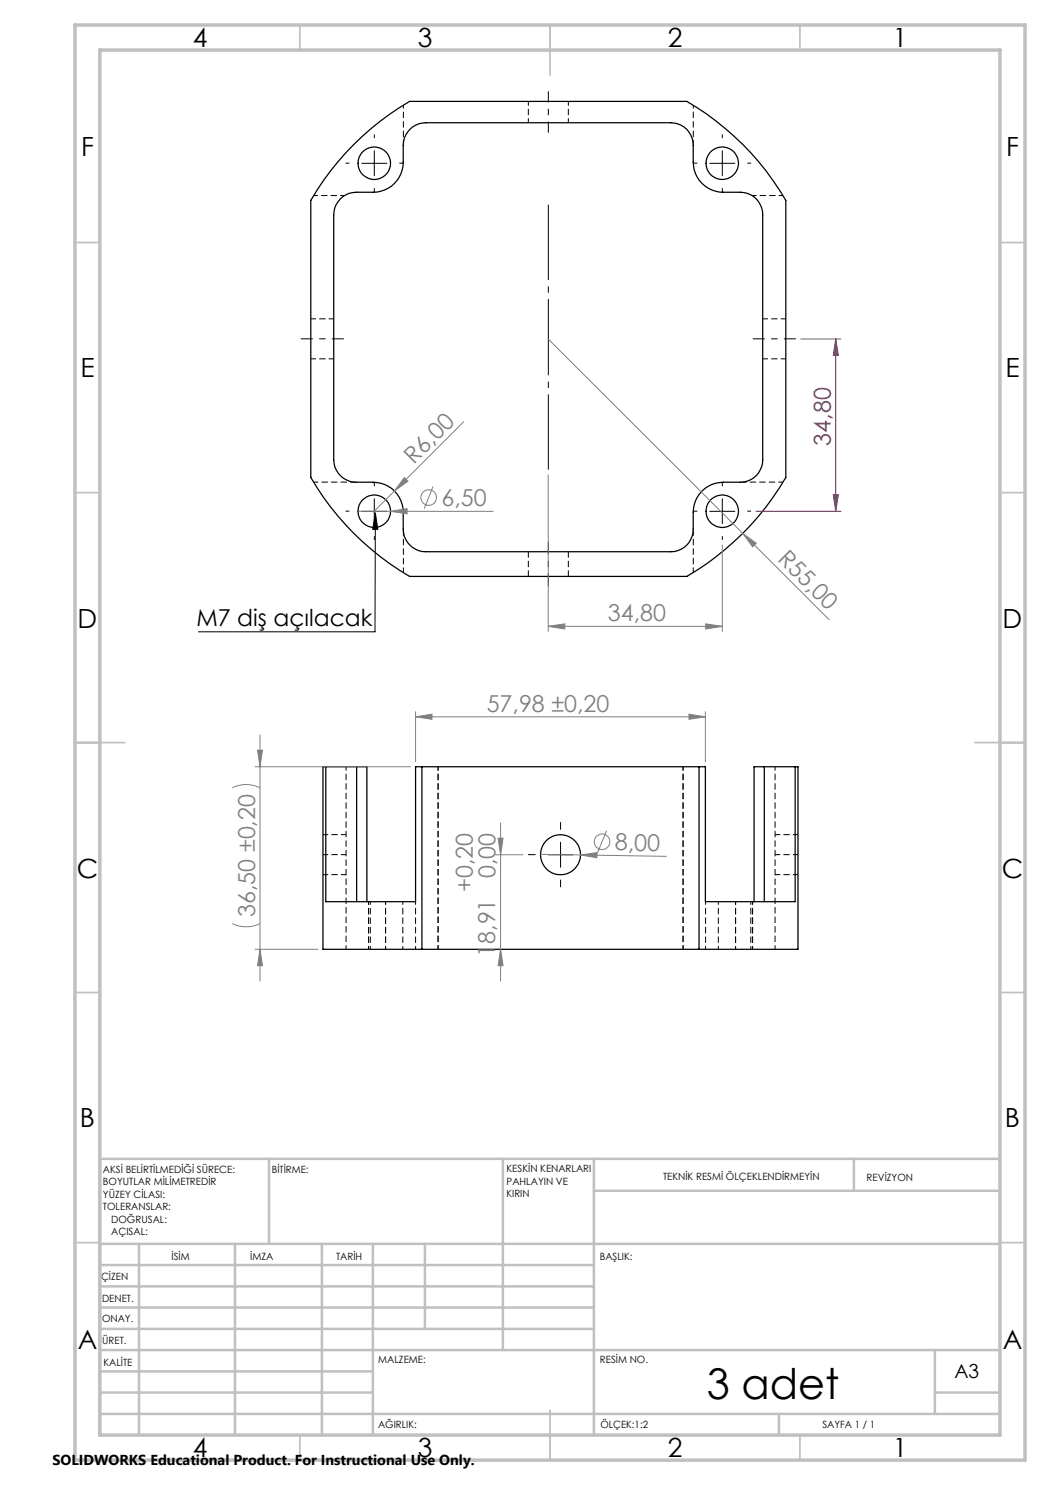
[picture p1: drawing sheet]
<svg xmlns="http://www.w3.org/2000/svg" width="210mm" height="297mm" viewBox="0 0 210 297" stroke-linecap="round" stroke-linejoin="round" font-family="sans-serif">
<path d="M80.7 21v7.7M138.7 28.7v-7.7M73.7 189.8v-9.5M74.1 180.3v9.5M77.1 189.8v-9.5M80.6 189.8v-9.5M83.1 189.8v-9.5M141.1 189.8v-9.5M143.7 180.3v9.5M147.1 189.8v-9.5M150.2 189.8v-9.5M150.5 189.8v-9.5" fill="none" stroke="#000" stroke-width=".2" stroke-dasharray="1.3 .6" stroke-dashoffset=".6" stroke-linecap="butt"/>
<path d="M62.7 96.4h8.3M148.4 96.4h8.2M80.7 106.1v8.4M138.7 114.5v-8.4" fill="none" stroke="#000" stroke-width=".2" stroke-dasharray="1.3 .6" stroke-dashoffset=".3" stroke-linecap="butt"/>
<path d="M68.9 39.1h-6.2M105.7 20.3v4.2M113.7 20.3v4.2M156.6 39.1h-6.2" fill="none" stroke="#000" stroke-width=".2" stroke-dasharray="1.3 .6" stroke-dashoffset=".4" stroke-linecap="butt"/>
<path d="M62.2 63.8h4.6M62.2 71.8h4.6M157.2 71.8h-4.6M157.2 63.8h-4.6M64.6 170.9h4.6M64.6 174.9h4.6M69.2 166.9h-4.6M155 174.9h4.6M159.6 170.9h-4.6M159.6 166.9h-4.6" fill="none" stroke="#000" stroke-width=".2" stroke-dasharray="1.3 .6" stroke-dashoffset=".2" stroke-linecap="butt"/>
<path d="M105.7 115.3v-5M113.7 115.3v-5" fill="none" stroke="#000" stroke-width=".2" stroke-dasharray="1.3 .6" stroke-dashoffset=".1" stroke-linecap="butt"/>
<g fill="none" stroke="#000" stroke-width=".25">
<path d="M68.1 39.8a4.6 4.6 0 0 1 3.2-1.4 10.9 10.9 0 0 0 5.6-.4 6 6 0 0 0 3.7-5.5v-3.4a4.5 4.5 0 0 1 4.6-4.6h49a4.5 4.5 0 0 1 4.4 4.6 12.3 12.3 0 0 0 .5 5.6 6 6 0 0 0 5.5 3.7h3.5a4.5 4.5 0 0 1 4.4 4.6v49a4.5 4.5 0 0 1-4.4 4.4 12.4 12.4 0 0 0-5.8 .5 6 6 0 0 0-3.7 5.5v3.5a4.5 4.5 0 0 1-4.4 4.4h-49a4.5 4.5 0 0 1-4.6-4.4 11 11 0 0 0-.4-5.7 5.9 5.9 0 0 0-5.6-3.8h-3.3a4.5 4.5 0 0 1-4.6-4.4v-49a4.3 4.3 0 0 1 1.4-3.2zM70.8 28.9a55.1 55.1 0 0 1 11.1-8.6h55.5a54.7 54.7 0 0 1 19.8 19.8v55.4a54.7 54.7 0 0 1-19.8 19.8h-55.5a55 55 0 0 1-19.7-19.8v-55.4a54.1 54.1 0 0 1 8.6-11.2zM65.2 153.3h-.6v36.6h19.8M65.2 153.3v27h17.9v-27h1.3M65.2 153.3h6.1M71.3 153.3h2.1v27M71.3 153.3v27M84.4 153.3v36.6M84.4 153.3h55.4M139.8 153.3h1.3v27h17.9v-27M139.8 153.3v36.6M152.9 153.3h-2.1v27"/>
<path d="M152.9 153.3h6.1M152.9 153.3v27M159 153.3h.6v36.6h-19.8M84.4 189.9h55.4"/>
<circle cx="74.9" cy="32.6" r="3.2"/>
<circle cx="144.5" cy="32.6" r="3.2"/>
<circle cx="74.9" cy="102.2" r="3.2"/>
<circle cx="144.5" cy="102.2" r="3.2"/>
<circle cx="112.1" cy="170.9" r="4"/>
</g>
<path d="M69.2 189.8v-36.5M87.6 189.8v-36.5M136.6 189.8v-36.5M155 189.8v-36.5" fill="none" stroke="#000" stroke-width=".2" stroke-dasharray="1.3 .6" stroke-dashoffset=".5" stroke-linecap="butt"/>
<g fill="none" stroke="#808080" stroke-width=".2">
<path d="M109.6 67.8l39 38.9M80.9 95.5l.7 .7-2.7 2zM86.6 97.3l-1.8 4.4M92.7 84.3l-18.1 18.1M109.6 95v31.3M71.6 102.3h27M78.1 102.3l3.3-.6v1.1zM144.5 109v17.3M148.6 106.7l2.6 2-.7 .7zM148.6 106.7l17.2 17.2M109.6 125.3l3.4-.5v1zM109.6 125.3h34.9"/>
<path d="M141.1 124.8l3.4 .5-3.4 .5zM46.5 157.6a6.1 6.1 0 0 1 5.5 0M51 153.3h31.1M51.5 150h1l-.5 3.3zM52 147v49.2M83.1 143.4l3.3-.6v1.1zM83.1 142.3v10.1M83.1 143.4h58M137.8 142.8l3.3 .6-3.3 .5zM141.1 142.3v10.1M99.1 171h5.5M99.6 167.6h1l-.5 3.4z"/>
<path d="M100.1 164.6v31.6M108.1 170.9l8 .1M116.1 171l3.3-.5v1.1zM116.1 171l17.2 .3M121.3 166.2l-1.8 4.4M46.5 184.7a6.4 6.4 0 0 0 5.5 0M51 189.9h12.6M52 189.9l.5 3.2h-1zM100.1 189.9l.5 3.2h-1z"/>
<circle cx="85.7" cy="99.5" r="1.55"/>
<circle cx="120.4" cy="168.3" r="1.55"/>
</g>
<path d="M72.4 32.7h5M74.9 30.2v4.9M142 32.7h5M144.5 30.2v4.9M74.9 99.8v4.9M144.5 99.8v4.9M72.4 102.3h5M75.1 102.6l.5 3.3h-1.1zM75.1 102.6l-.1 23.8h-35.3M142 102.3h5M109.6 171h5M112.1 168.4v5.1" fill="none" stroke="#000" stroke-width=".2"/>
<path d="M160.2 67.8h8M167.1 67.8l.6 3.3h-1zM167.1 67.8v34.5M166.7 99h1l-.6 3.3zM151.2 102.3h17" fill="none" stroke="#a0006e" stroke-width=".2"/>
<g fill="none" stroke="#000" stroke-width=".2" stroke-dasharray="15.2 1.3 1.3 1.3" stroke-linecap="butt">
<path d="M69.9 32.6h-.8M74.9 27.6v-.7M74.9 37.6v.8M79.9 32.6h.7M139.5 32.6h-.8M144.5 27.6v-.7M144.5 37.6v.8M149.5 32.6h.7M74.9 97.2v-.7M144.5 97.2v-.7M69.9 102.2h-.8M74.9 107.2v.8"/>
<path d="M79.9 102.2h.7M139.5 102.2h-.8M144.5 107.2v.8M149.5 102.2h.7M107.1 170.9h-1.5M112.1 165.9v-1.5M112.1 175.9v1.5M117.1 170.9h1.5"/>
</g>
<path d="M109.7 18.3v8.2" fill="none" stroke="#000" stroke-width=".2" stroke-dasharray="15.2 1.3 1.3 1.3" stroke-dashoffset="13" stroke-linecap="butt"/>
<path d="M60.2 67.8h8.6M159.2 67.8h-8.6" fill="none" stroke="#000" stroke-width=".2" stroke-dasharray="15.2 1.3 1.3 1.3" stroke-dashoffset="12.8" stroke-linecap="butt"/>
<path d="M109.7 117.3v-9" fill="none" stroke="#000" stroke-width=".2" stroke-dasharray="15.2 1.3 1.3 1.3" stroke-dashoffset="12.7" stroke-linecap="butt"/>
<path d="M109.7 93.9v-53" fill="none" stroke="#000" stroke-width=".2" stroke-dasharray="15.2 1.3 1.3 1.3" stroke-dashoffset=".2" stroke-linecap="butt"/>
<g fill="none" stroke="#c0c0c0" stroke-width=".35">
<path d="M60 5v5M110 5v10M160 5v5M15 48.5h5M200 48.5h5M15 98.5h5M200 98.5h5M15 148.5h10M195 148.5h10M15 198.5h5M200 198.5h5M15 248.5h5"/>
<path d="M200 248.5h5M60 287v5M110 282v10M160 287v5"/>
</g>
<g fill="none" stroke="#c0c0c0" stroke-width=".5">
<path d="M53.8 231.8v17M100.6 231.8v38.2M118.8 231.8v55.2M118.8 238.2h81.2M170.8 231.8v6.4M200 231.8h-180v55.2M20 248.8h180M20 257.3h98.8M20 253h98.8M27.8 248.8v38.2M47 248.8v38.2M64.4 248.8v38.2"/>
<path d="M74.6 248.8v38.2M85 248.8v17M20 265.8h98.8M20 261.5h98.8M20 278.5h54.6M20 274.3h54.6M20 270h180M187 278.5h13M187 270v12.8M20 282.8h180M155.8 282.8v4.2"/>
</g>
<path d="M15 5h190v287h-190zM20 10h180v277h-180z" fill="none" stroke="#c0c0c0" stroke-width=".7"/>
<path d="M75.1 102.6l.5 3.3h-1.1z" fill="#000"/>
<path d="M166.7 99h1l-.6 3.3zM167.1 67.8l.6 3.3h-1z" fill="#a0006e"/>
<g fill="#808080">
<path d="M80.9 95.5l.7 .7-2.7 2z"/>
<path d="M148.6 106.7l2.6 2-.7 .7z"/>
<path d="M116.1 171l3.3-.5v1.1z"/>
<path d="M78.1 102.3l3.3-.6v1.1z"/>
<path d="M109.6 125.3l3.4-.5v1zM141.1 124.8l3.4 .5-3.4 .5zM83.1 143.4l3.3-.6v1.1zM137.8 142.8l3.3 .6-3.3 .5z"/>
<path d="M52 189.9l.5 3.2h-1zM51.5 150h1l-.5 3.3z"/>
<path d="M99.6 167.6h1l-.5 3.4zM100.1 189.9l.5 3.2h-1z"/>
</g>
<text font-size="8.5" x="141.4" y="279.7">3 adet</text>
<g font-size="5.3">
<text x="38.5" y="9.5">4</text>
<text x="83.5" y="9.5">3</text>
<text x="133.5" y="9.5">2</text>
<text x="178.5" y="9.5">1</text>
<text x="16.2" y="31.2">F</text>
<text x="201.2" y="31.2">F</text>
<text x="16.1" y="75.5">E</text>
<text x="201.1" y="75.5">E</text>
<text x="15.5" y="125.5">D</text>
<text x="200.5" y="125.5">D</text>
<text x="15.4" y="175.5">C</text>
<text x="200.4" y="175.5">C</text>
<text x="16" y="225.5">B</text>
<text x="201" y="225.5">B</text>
<text x="15.5" y="269.7">A</text>
<text x="200.5" y="269.7">A</text>
<text x="38.5" y="291.5">4</text>
<text x="83.5" y="291.5">3</text>
<text x="133.5" y="291.5">2</text>
<text x="178.5" y="291.5">1</text>
</g>
<text font-size="4.7" fill="#a0006e" x="166.2" y="89.1" transform="rotate(-90 166.2 89.1)">34,80</text>
<g font-size="4.7" fill="#808080">
<text x="82.8" y="92.9" transform="rotate(-45 82.8 92.9)">R6,00</text>
<text x="88.3" y="101.2">6,50</text>
<text x="155.4" y="112.1" transform="rotate(45 155.4 112.1)">R55,00</text>
<text x="121.6" y="124.3">34,80</text>
<text x="97.3" y="142.3">57,98 ±0,20</text>
<text x="123" y="170.1" transform="rotate(1 123 170.1)">8,00</text>
<text x="94.6" y="178.4" transform="rotate(-90 94.6 178.4)">+0,20</text>
<text x="99.1" y="175.6" transform="rotate(-90 99.1 175.6)">0,00</text>
<text x="51" y="183.4" transform="rotate(-90 51 183.4)">36,50 ±0,20</text>
<text x="99.1" y="191.4" transform="rotate(-90 99.1 191.4)">18,91</text>
</g>
<text font-size="4.7" x="39.3" y="125.3">M7 diş açılacak</text>
<text font-size="3.9" x="190.9" y="275.5">A3</text>
<text font-size="2.9" x="10.5" y="292.9">SOLIDWORKS Educational Product. For Instructional Use Only.</text>
<g font-size="2">
<text x="20.6" y="234.6">AKSİ BELİRTİLMEDİĞİ SÜRECE:</text>
<text x="20.6" y="237.1">BOYUTLAR MİLİMETREDİR</text>
<text x="20.6" y="239.6">YÜZEY CİLASI:</text>
<text x="54.4" y="234.6">BİTİRME:</text>
<text x="101.3" y="234.5">KESKİN KENARLARI</text>
<text x="101.3" y="237">PAHLAYIN VE</text>
<text x="101.3" y="239.5">KIRIN</text>
<text x="132.6" y="236">TEKNİK RESMİ ÖLÇEKLENDİRMEYİN</text>
<text x="173.3" y="236.2">REVİZYON</text>
<text x="20.6" y="242.1">TOLERANSLAR:</text>
<text x="22.2" y="244.6">DOĞRUSAL:</text>
<text x="22.2" y="247.1">AÇISAL:</text>
<text x="34.3" y="252">İSİM</text>
<text x="50" y="251.9">İMZA</text>
<text x="67.2" y="251.9">TARİH</text>
<text x="120" y="251.9">BAŞLIK:</text>
<text x="20.2" y="256.1">ÇİZEN</text>
<text x="20.4" y="260.3">DENET.</text>
<text x="20.4" y="264.4">ONAY.</text>
<text x="20.5" y="268.8">ÜRET.</text>
<text x="20.7" y="273.1">KALİTE</text>
<text x="75.6" y="272.5">MALZEME:</text>
<text x="120" y="272.5">RESİM NO.</text>
<text x="75.6" y="285.5">AĞIRLIK:</text>
<text x="120.1" y="285.6">ÖLÇEK:1:2</text>
<text x="164.5" y="285.6">SAYFA 1 / 1</text>
</g>
</svg>
